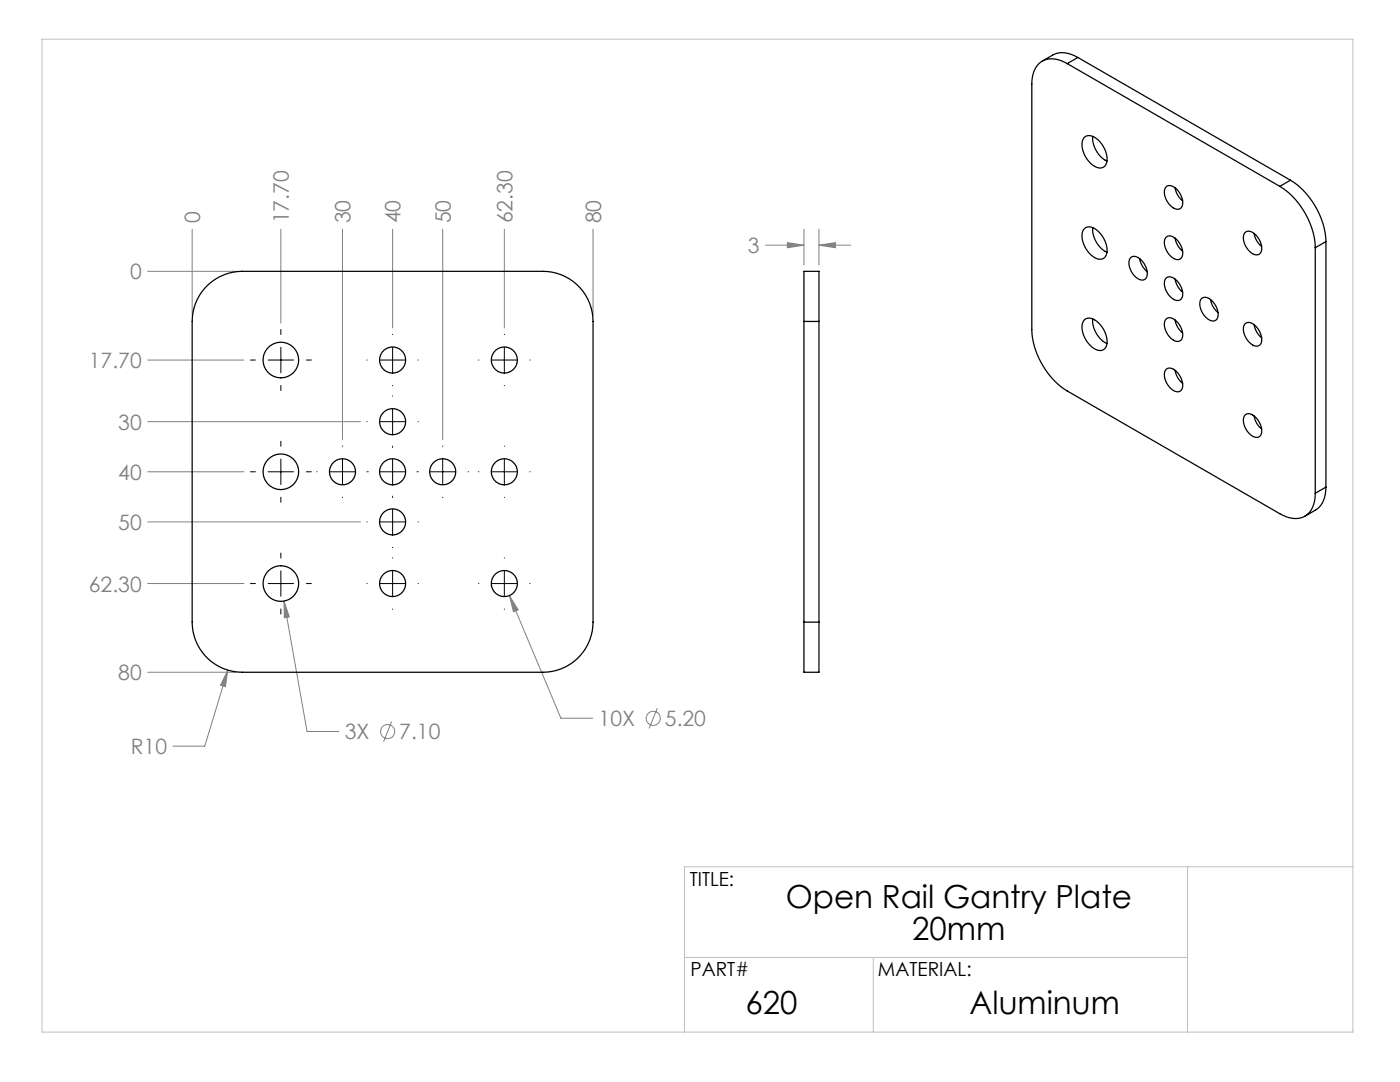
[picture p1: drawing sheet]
<svg xmlns="http://www.w3.org/2000/svg" width="279mm" height="216mm" viewBox="0 0 279 216" stroke-linecap="round" stroke-linejoin="round" font-family="sans-serif">
<g fill="none" stroke="#808080" stroke-width=".2">
<path d="M29.5 54.1h17.6M38.4 45.7v17.2M56.1 45.7v18.8M68.4 45.7v42M78.4 45.7v19.7M88.4 45.7v42M100.7 45.7v19.7M118.4 45.7v17.2M152.8 48.9h7.6M157.1 48.4l3.3 .5-3.3 .5zM160.4 45.7v7.2M163.4 48.9l3.3-.5v1z"/>
<path d="M163.4 45.7v7.2M163.4 48.9h6.4M29.5 71.8h19.2M29.5 84.1h42.4M29.5 94.1h19.2M29.5 104.1h42.4M29.5 116.4h19.2M56.7 119.9l1 3.2-1 .2zM56.7 119.9l4.6 26.1h6.3M101.7 118.8l1.7 2.9-.9 .4zM101.7 118.8l10.2 24.5h6.4M29.5 134.1h17.6"/>
<path d="M45.5 133.7l-.5 3.3-1-.3zM45.5 133.7l-4.6 15.2h-6.4M78.2 144l-1.6 4M131.2 141.3l-1.6 4.1"/>
<circle cx="77.4" cy="146" r="1.41"/>
<circle cx="130.4" cy="143.3" r="1.41"/>
</g>
<g fill="none" stroke="#000" stroke-width=".2">
<path d="M50 71.8h1M53.5 71.8h5.1M56.1 65.8v1M56.1 69.3v5.1M56.1 76.9v1M61.1 71.8h1M73.2 71.8h.1M75.8 71.8h5.1M78.4 66.7v.1M78.4 69.3v5.1M78.4 76.9v.1M78.4 79v.1"/>
<path d="M83.4 71.8h.1M95.5 71.8h.1M98.1 71.8h5.1M100.7 66.7v.1M100.7 69.3v5.1M100.7 76.9v.1M105.7 71.8h.1M50 94.1h1M53.5 94.1h5.1M56.1 88.1v1M56.1 91.6v5.1M56.1 99.2v1"/>
<path d="M61.1 94.1h1M63.2 94.1h.1M65.8 94.1h5.1M68.4 89v.1M68.4 91.6v5.1M68.4 99.2v.1M73.2 94.1h.1M73.2 84.1h.1M73.4 94.1h.1M75.8 94.1h5.1M75.8 84.1h5.1M78.4 81.6v5.1"/>
<path d="M78.4 89v.1M78.4 89.2v.1M78.4 91.6v5.1M78.4 99v.1M78.4 99.2v.1M83.2 94.1h.1M83.4 94.1h.1M83.4 84.1h.1M85.8 94.1h5.1M88.4 89v.1M88.4 91.6v5.1M88.4 99.2v.1"/>
<path d="M93.4 94.1h.1M95.5 94.1h.1M98.1 94.1h5.1M100.7 89v.1M100.7 91.6v5.1M100.7 99.2v.1M105.7 94.1h.1M50 116.4h1M53.5 116.4h5.1M56.1 110.4v1M56.1 113.9v5.1M61.1 116.4h1"/>
<path d="M73.2 104.1h.1M73.2 116.4h.1M75.8 104.1h5.1M75.8 116.4h5.1M78.4 101.6v5.1M78.4 109.2v.1M78.4 111.3v.1M78.4 113.9v5.1M83.4 104.1h.1M83.4 116.4h.1M95.5 116.4h.1M98.1 116.4h5.1"/>
<path d="M100.7 111.3v.1M100.7 113.9v5.1M105.7 116.4h.1M56.1 121.5v1M78.4 121.5v.1M100.7 121.5v.1"/>
</g>
<path d="M8.4 7.8h261.6v198.1h-261.6zM237 172.9v33M270 172.9h-133.4v33M136.6 191h100.4M174.3 191v14.9" fill="none" stroke="#c0c0c0" stroke-width=".2"/>
<path d="M101.7 118.8l.8 3.3 .9-.4zM56.7 119.9v3.4l1-.2zM45.5 133.7l-1.5 3 1 .3zM157.1 48.4l3.3 .5-3.3 .5zM163.4 48.9l3.3-.5v1z" fill="#808080"/>
<g fill="none" stroke="#000" stroke-width=".25">
<path d="M213 12.7a4.6 4.6 0 0 0-5.7 0 5.4 5.4 0 0 0-1.4 4.1v49a15.6 15.6 0 0 0 7.1 12.2l42.4 24.5a4.6 4.6 0 0 0 5.7 0 5.4 5.4 0 0 0 1.4-4.1M213 12.7l42.4 24.5M215.1 11.5a5.1 5.1 0 0 0-5-.5l-2.1 1.2M215.1 11.5l-2.1 1.2M215.1 11.5l42.4 24.5M216.5 27.3a2.07 2.07 0 0 1 2.7 .6 4.6 4.6 0 0 1 1.4 5.1 1.71 1.71 0 0 1-2.5-.1 5 5 0 0 1-2-5zM218.1 27.2a5.3 5.3 0 0 0 2.8 4.9M232.8 37.2a1.82 1.82 0 0 1 2.3 .9 2.79 2.79 0 0 1 .5 3.5 1.82 1.82 0 0 1-2.3-.9 2.79 2.79 0 0 1-.5-3.5zM234.5 37.5a4.2 4.2 0 0 0 1.5 2.6M255.4 37.2a15.6 15.6 0 0 1 7.1 12.2M257.5 36a15.6 15.6 0 0 1 7.1 12.2M257.5 36l-2.1 1.2"/>
<path d="M41 57.4a10 10 0 0 1 7.4-3.3h60a10 10 0 0 1 10 10v60a10 10 0 0 1-10 10h-60a10 10 0 0 1-10-10v-60a10 10 0 0 1 2.6-6.7zM216.5 45.6a2.07 2.07 0 0 1 2.7 .6 4.6 4.6 0 0 1 1.4 5 1.71 1.71 0 0 1-2.5-.1 5 5 0 0 1-2-5zM218.1 45.4a5.3 5.3 0 0 0 2.8 5M225.7 51.3a1.82 1.82 0 0 1 2.4 .9 2.79 2.79 0 0 1 .4 3.5 1.82 1.82 0 0 1-2.3-.9 2.79 2.79 0 0 1-.5-3.5zM227.4 51.6a4.2 4.2 0 0 0 1.5 2.6M232.8 47.3a1.82 1.82 0 0 1 2.3 .8 2.79 2.79 0 0 1 .5 3.5 1.82 1.82 0 0 1-2.3-.9 2.79 2.79 0 0 1-.5-3.4zM232.8 55.4a1.82 1.82 0 0 1 2.3 .9 2.79 2.79 0 0 1 .5 3.5 1.82 1.82 0 0 1-2.3-.9 2.79 2.79 0 0 1-.5-3.5zM234.5 47.5a4.2 4.2 0 0 0 1.5 2.6M234.5 55.7a4.2 4.2 0 0 0 1.5 2.6M239.9 59.5a1.82 1.82 0 0 1 2.3 .9 2.79 2.79 0 0 1 .5 3.5 1.82 1.82 0 0 1-2.3-.9 2.79 2.79 0 0 1-.5-3.5zM241.6 59.8a4.2 4.2 0 0 0 1.5 2.6M248.6 46.3a1.82 1.82 0 0 1 2.3 .9 2.79 2.79 0 0 1 .5 3.5 1.82 1.82 0 0 1-2.3-.9 2.79 2.79 0 0 1-.5-3.5z"/>
<path d="M250.3 46.6a4.2 4.2 0 0 0 1.5 2.6M262.5 49.4v49M264.6 48.2l-2.1 1.2M264.6 48.2v49M160.4 64.1v-10h3v10M160.4 64.1v60M160.4 64.1h3M163.4 64.1v60M216.5 63.8a2.07 2.07 0 0 1 2.7 .6 4.6 4.6 0 0 1 1.4 5 1.71 1.71 0 0 1-2.5 0 5 5 0 0 1-2-5.1zM218.1 63.6a5.3 5.3 0 0 0 2.8 5M232.8 63.6a1.82 1.82 0 0 1 2.3 .9 2.79 2.79 0 0 1 .5 3.4 1.82 1.82 0 0 1-2.3-.8 2.79 2.79 0 0 1-.5-3.5zM232.8 73.6a1.82 1.82 0 0 1 2.3 .9 2.79 2.79 0 0 1 .5 3.5 1.82 1.82 0 0 1-2.3-.9 2.79 2.79 0 0 1-.5-3.5z"/>
<path d="M234.5 63.9a4.2 4.2 0 0 0 1.5 2.6M234.5 73.9a4.2 4.2 0 0 0 1.5 2.6M248.6 64.5a1.82 1.82 0 0 1 2.3 .9 2.79 2.79 0 0 1 .5 3.5 1.82 1.82 0 0 1-2.3-.9 2.79 2.79 0 0 1-.5-3.5zM250.3 64.8a4.2 4.2 0 0 0 1.5 2.6M248.6 82.7a1.82 1.82 0 0 1 2.3 .9 2.79 2.79 0 0 1 .5 3.5 1.82 1.82 0 0 1-2.3-.9 2.79 2.79 0 0 1-.5-3.5zM250.3 83a4.2 4.2 0 0 0 1.5 2.6M264.6 97.2a5.1 5.1 0 0 1-2.1 4.6l-2.1 1.2M264.6 97.2l-2.1 1.2M160.4 124.1v10h3v-10M160.4 124.1h3"/>
<circle cx="56.1" cy="71.8" r="3.6"/>
<circle cx="78.4" cy="71.8" r="2.6"/>
<circle cx="100.7" cy="71.8" r="2.6"/>
<circle cx="56.1" cy="94.1" r="3.5"/>
<circle cx="68.4" cy="94.1" r="2.6"/>
<circle cx="78.4" cy="94.1" r="2.6"/>
<circle cx="78.4" cy="84.1" r="2.6"/>
<circle cx="88.4" cy="94.1" r="2.6"/>
<circle cx="100.7" cy="94.1" r="2.6"/>
<circle cx="56.1" cy="116.4" r="3.6"/>
<circle cx="78.4" cy="116.4" r="2.6"/>
<circle cx="78.4" cy="104.1" r="2.6"/>
<circle cx="100.7" cy="116.4" r="2.6"/>
</g>
<g font-size="6.3">
<text x="156.8" y="181.3">Open Rail Gantry Plate</text>
<text x="182.1" y="187.6">20mm</text>
<text x="148.8" y="202.3">620</text>
<text x="193.5" y="202.3">Aluminum</text>
</g>
<g font-size="4.2" fill="#808080">
<text x="40" y="44.6" transform="rotate(-90 40 44.6)">0</text>
<text x="57.7" y="44.6" transform="rotate(-90 57.7 44.6)">17.70</text>
<text x="70" y="44.6" transform="rotate(-90 70 44.6)">30</text>
<text x="80" y="44.6" transform="rotate(-90 80 44.6)">40</text>
<text x="90" y="44.6" transform="rotate(-90 90 44.6)">50</text>
<text x="102.3" y="44.6" transform="rotate(-90 102.3 44.6)">62.30</text>
<text x="120" y="44.6" transform="rotate(-90 120 44.6)">80</text>
<text x="149.3" y="50.5">3</text>
<text x="25.9" y="55.7">0</text>
<text x="17.7" y="73.4">17.70</text>
<text x="23.6" y="85.7">30</text>
<text x="23.6" y="95.7">40</text>
<text x="23.6" y="105.7">50</text>
<text x="17.7" y="118">62.30</text>
<text x="23.6" y="135.7">80</text>
<text x="68.8" y="147.5">3X</text>
<text x="79.7" y="147.5">7.10</text>
<text x="119.5" y="144.9">10X</text>
<text x="132.7" y="144.9">5.20</text>
<text x="26.1" y="150.5">R10</text>
</g>
<g font-size="3.9">
<text x="137.7" y="176.8">TITLE:</text>
<text x="137.8" y="194.8">PART#</text>
<text x="175.2" y="194.8">MATERIAL:</text>
</g>
</svg>
